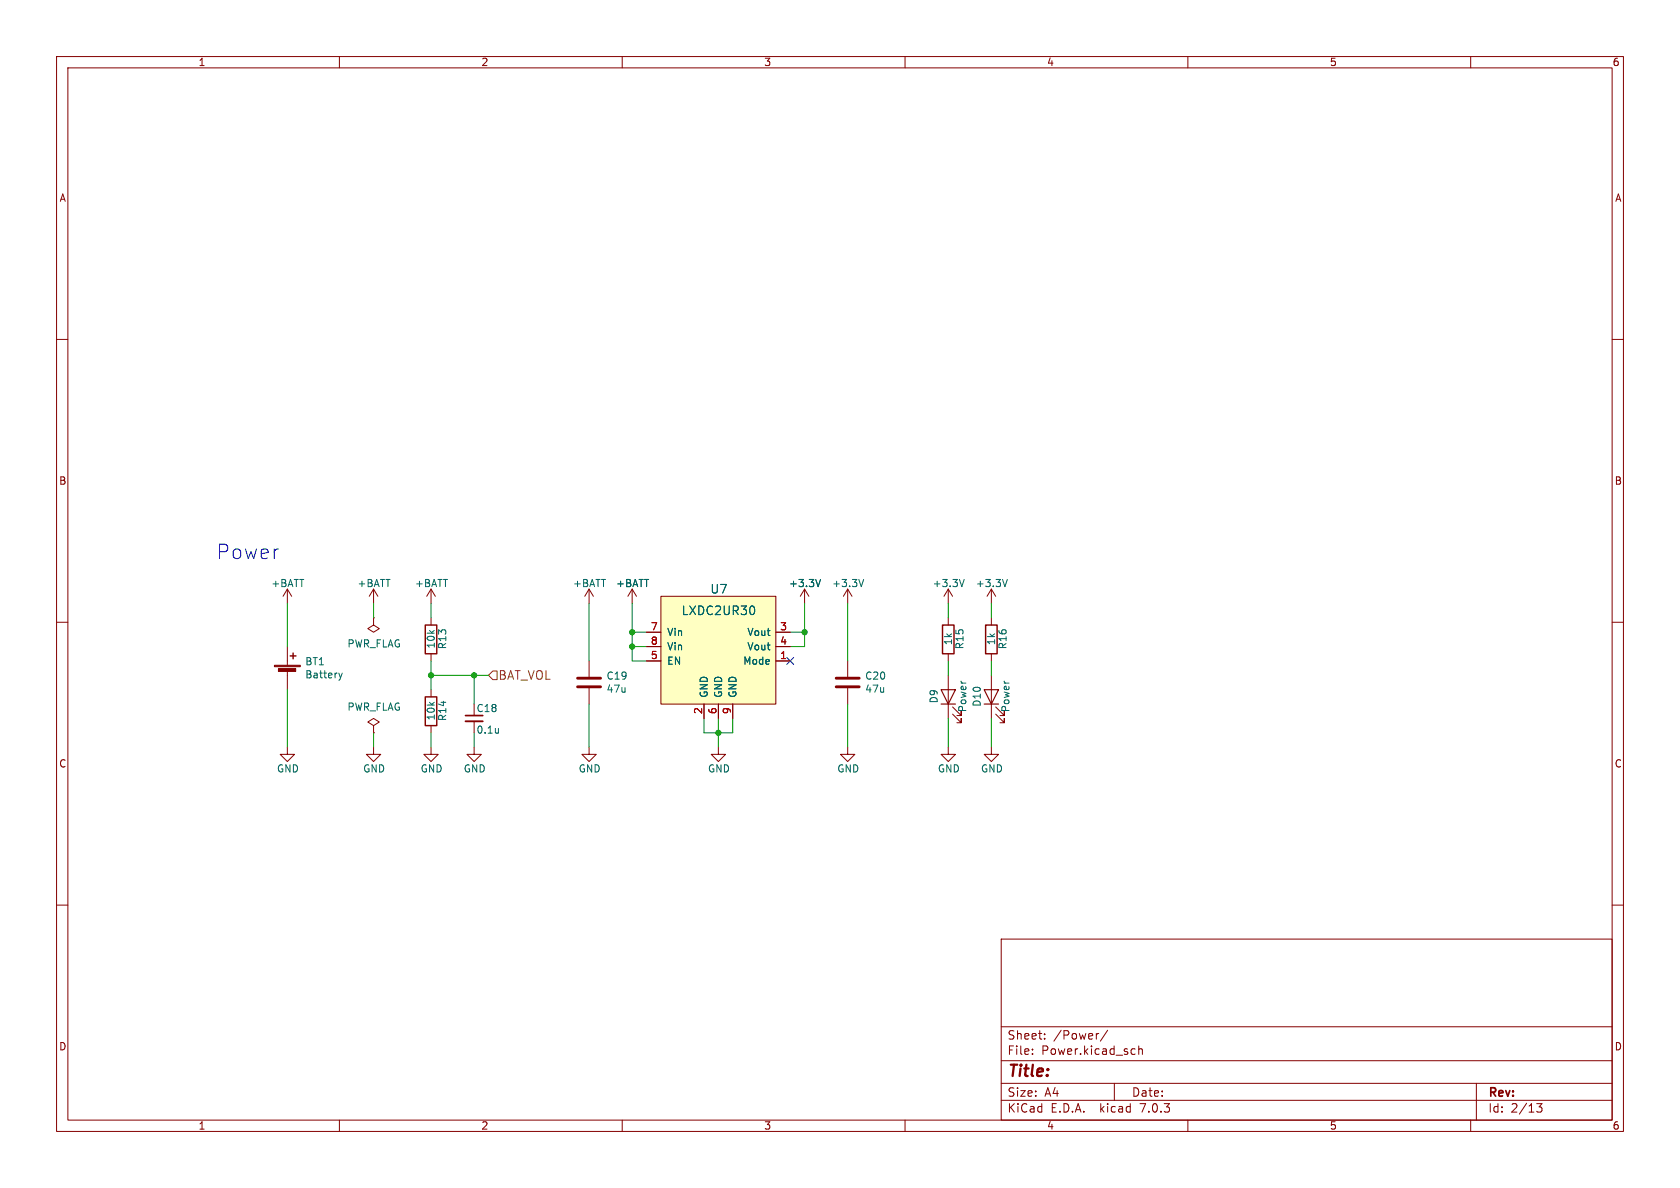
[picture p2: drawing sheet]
<svg xmlns="http://www.w3.org/2000/svg" width="297mm" height="210mm" viewBox="0 0 297 210" stroke-linecap="round" stroke-linejoin="round" font-family="sans-serif">
<g fill="none" stroke="#840000" stroke-width=".18">
<path d="M10 10h277v190h-277zM12 12h273v186h-273zM60 10v2M110 10v2M160 10v2M210 10v2M260 10v2M10 60h2M285 60h2M10 110h2M50.8 104.1v2.6M50.8 114.3v3.3"/>
<path d="M50.8 118.6v3.3M50.8 104.1l-.8 1.3M50.8 104.1l.8 1.3M66 109.2v1.3l1.1 .6-1.1 .7-1-.7 1-.6M66 109.2h.1M66 104.1l-.7 1.3M66 104.1v2.6M66 104.1l.8 1.3M76.2 104.1v2.6M76.2 109.2v1.3M76.2 115.6v1.2M76.2 104.1l-.8 1.3"/>
<path d="M76.2 104.1l.8 1.3M104.1 104.1l-.7 1.3M104.1 104.1v2.6M104.1 116.8v2.8M104.1 104.1l.8 1.3M111.8 104.1l-.8 1.3M111.8 104.1v2.6M111.8 104.1l.7 1.3M114.3 116.8h2.5M114.3 111.8h2.5M114.3 114.3h2.5M116.8 105.4h20.4v19.1h-20.4z"/>
<path d="M137.2 116.8h2.5M137.2 111.8h2.5M137.2 114.3h2.5M142.2 104.1l-.7 1.3M142.2 104.1v2.6M142.2 104.1l.8 1.3M149.9 104.1v2.6M149.9 116.8v2.8M149.9 104.1l-.8 1.3M149.9 104.1l.7 1.3M167.6 104.1v2.6M167.6 109.2v1.3"/>
<path d="M167.6 115.6v1.2M167.6 119.4v7.6M167.6 104.1l-.7 1.3M167.6 104.1l.8 1.3M175.3 104.1v2.6M175.3 109.2v1.3M175.3 115.6v1.2M175.3 119.4v7.6M175.3 104.1l-.8 1.3M175.3 104.1l.7 1.3M285 110h2M50.8 132.1v1.3h1.3l-1.3 1.2-1.3-1.2h1.3"/>
<path d="M66 128.3l1.1-.7-1.1-.6-1 .6 1 .7v1.2M66 129.5h.1M66 132.1v1.3h1.3l-1.3 1.2-1.2-1.2h1.2M76.2 132.1v1.3h1.3l-1.3 1.2-1.3-1.2h1.3M76.2 121.9v1.3M76.2 128.3v1.2M83.8 132.1v1.3h1.3l-1.3 1.2-1.3-1.2h1.3M83.8 127.5v2M104.1 132.1v1.3h1.3l-1.3 1.2-1.2-1.2h1.2M104.1 121.7v2.8M124.5 124.5v2.5M127 132.1v1.3h1.3l-1.3 1.2-1.3-1.2h1.3"/>
<path d="M127 124.5v2.5M129.5 124.5v2.5M149.9 132.1v1.3h1.2l-1.2 1.2-1.3-1.2h1.3M149.9 121.7v2.8M167.6 132.1v1.3h1.3l-1.3 1.2-1.2-1.2h1.2M168.4 126.2l1.5 1.6v-.8v.8h-.7M168.4 125l1.5 1.5v-.8v.8h-.7M175.3 132.1v1.3h1.2l-1.2 1.2-1.3-1.2h1.3M176 126.2l1.5 1.6v-.8v.8h-.7M176 125l1.5 1.5v-.8v.8h-.7M10 160h2M285 160h2"/>
<path d="M177 166h108v32h-108zM60 198v2M110 198v2M160 198v2M177 194.5h108M177 191.5h108M177 187.5h108M177 181.5h108M182.5 186.3v.1M182.5 185.5v.1M184.7 183.6v.1M184.7 182.8v.1"/>
<path d="M194.2 182.7l-.2 .1M195.8 182.1l-1.3 2M197 191.5v3M200.2 185.4l.5 .1M200.7 186.3l-.5 .1M201.3 185.5l.2-.1 .4 .1 .1 .9M201.3 184.9v1.5M210 198v2M260 198v2M261 191.5v6.5M271.7 195.1h.9l-.5 .6 .4 .1v.7l-.2 .1h-.4l-.2-.1"/>
</g>
<path d="M102.1 119.9h4.1M147.8 119.9h4.1M102.1 121.4h4.1M147.8 121.4h4.1" fill="none" stroke="#840000" stroke-width=".51"/>
<g fill="#840000" stroke="#840000" stroke-width=".18">
<path d="M48.5 117.6h4.6v.3h-4.6z"/>
<path d="M49.2 118.2h3.1v.5h-3.1z"/>
</g>
<path d="M51.3 116h1M51.8 115.4v1.1M75.2 110.5h2v5.1h-2zM166.6 110.5h2.1v5.1h-2.1zM174.2 110.5h2.1v5.1h-2.1zM75.2 123.2h2v5.1h-2z" fill="none" stroke="#840000" stroke-width=".25"/>
<path d="M59.9 119l.3 .8M60.2 119.8l-.3 .5M60.5 119l-.3 .8M133.3 107.3l.1 .4-.1 .8M144.2 102.4l.4 1.3 .5-1.3M151.8 102.4l.5 1.3 .4-1.3M169.6 102.4l.4 1.3 .5-1.3M177.2 102.4l.5 1.3 .4-1.3M88.1 128.8v.8M88.1 129.5l-.2 .1M169.9 120.4v.1M177.5 120.4v.1" fill="none" stroke="#006464" stroke-width=".18"/>
<path d="M116.8 105.4h20.4v19.1h-20.4z" fill="#ffffc2" stroke="#ffffc2" stroke-width=".18"/>
<path d="M166.4 121.9h2.5l-1.3 2.6zM166.4 124.5h2.5M174 121.9h2.5l-1.2 2.6zM174 124.5h2.5" fill="none" stroke="#840000" stroke-width=".2"/>
<path d="M82.3 127.5h3" fill="none" stroke="#840000" stroke-width=".33"/>
<path d="M82.3 126.5h3" fill="none" stroke="#840000" stroke-width=".3"/>
<path d="M87.1 118.6h.8v1.5h-.8l-.7-.7z" fill="none" stroke="#725600" stroke-width=".18"/>
<g fill="none" stroke="#009600" stroke-width=".18">
<path d="M50.8 106.7v7.6M66 106.7v2.5M76.2 119.4h10.2M76.2 106.7v2.5M76.2 116.8v5.1M83.8 119.4v5.1M104.1 106.7v10.1M111.8 114.3h2.5M111.8 111.8h2.5M111.8 106.7v10.1h2.5M139.7 111.8h2.5M142.2 106.7v7.6h-2.5"/>
<path d="M149.9 106.7v10.1M167.6 106.7v2.5M167.6 116.8v2.6M175.3 106.7v2.5M175.3 116.8v2.6M50.8 121.9v10.2M66 129.5v2.6M76.2 129.5v2.6M83.8 129.5v2.6M104.1 124.5v7.6M124.5 127v2.5h5v-2.5M127 127v5.1"/>
<path d="M149.9 124.5v7.6M167.6 127v5.1M175.3 127v5.1"/>
</g>
<path d="M139.1 116.2l1.2 1.2M140.3 116.2l-1.2 1.2" fill="none" stroke="#000084" stroke-width=".18"/>
<g fill="#009600" stroke="#009600" stroke-width=".18">
<circle cx="76.2" cy="119.4" r=".46"/>
<circle cx="111.8" cy="114.3" r=".46"/>
<circle cx="83.8" cy="119.4" r=".46"/>
<circle cx="127" cy="129.5" r=".46"/>
<circle cx="111.8" cy="111.8" r=".46"/>
<circle cx="142.2" cy="111.8" r=".46"/>
</g>
<text font-size="3.5" fill="#0000c2" x="38.1" y="99.1">Power</text>
<text font-size="2.8" fill="#840000" x="178" y="190.8">Title:</text>
<g font-size="2.1" fill="#006464">
<text x="125.4" y="105.1">U7</text>
<text x="120.4" y="108.9">LXDC2UR30</text>
</g>
<text font-size="2.1" fill="#725600" x="88" y="120.3">BAT_VOL</text>
<g font-size="2.1" fill="#840000">
<text x="178" y="183.9">Sheet:</text>
<text x="186.2" y="183.9">/Power/</text>
<text x="178" y="186.6">File:</text>
<text x="184" y="186.6">Power.kicad_sch</text>
<text x="178" y="196.8">KiCad</text>
<text x="178" y="194">Size:</text>
<text x="184.6" y="194">A4</text>
<text x="185.7" y="196.8">E.D.A.</text>
<text x="194.4" y="196.8">kicad</text>
<text x="200" y="194">Date:</text>
<text x="201.5" y="196.8">7.0.3</text>
<text x="263" y="194.2">Rev:</text>
<text x="263" y="196.8">Id:</text>
<text x="267" y="196.8">2/13</text>
</g>
<g font-size="1.8" fill="#840000">
<text x="35" y="11.8">1</text>
<text x="85" y="11.8">2</text>
<text x="135" y="11.8">3</text>
<text x="185" y="11.8">4</text>
<text x="235" y="11.8">5</text>
<text x="285" y="11.8">6</text>
<text x="10.4" y="35.8">A</text>
<text x="285.4" y="35.8">A</text>
<text x="10.3" y="85.8">B</text>
<text x="285.3" y="85.8">B</text>
<text x="10.3" y="135.8">C</text>
<text x="285.3" y="135.8">C</text>
<text x="10.3" y="185.8">D</text>
<text x="285.3" y="185.8">D</text>
<text x="35" y="199.8">1</text>
<text x="85" y="199.8">2</text>
<text x="135" y="199.8">3</text>
<text x="185" y="199.8">4</text>
<text x="235" y="199.8">5</text>
<text x="285" y="199.8">6</text>
</g>
<g font-size="1.8" fill="#006464">
<text x="47.8" y="103.9">+BATT</text>
<text x="63" y="103.9">+BATT</text>
<text x="73.2" y="103.9">+BATT</text>
<text x="101.1" y="103.9">+BATT</text>
<text x="108.8" y="103.9">+BATT</text>
<text x="139.3" y="103.9">+3.3V</text>
<text x="147" y="103.9">+3.3V</text>
<text x="164.7" y="103.9">+3.3V</text>
<text x="172.4" y="103.9">+3.3V</text>
<text x="117.9" y="112.6">Vin</text>
<text x="131.9" y="112.6">Vout</text>
<text x="53.8" y="117.8">BT1</text>
<text x="61.3" y="114.6">PWR_FLAG</text>
<text x="77" y="114.8" transform="rotate(-90 77 114.8)">10k</text>
<text x="79.1" y="114.9" transform="rotate(-90 79.1 114.9)">R13</text>
<text x="117.9" y="117.7">EN</text>
<text x="117.9" y="115.1">Vin</text>
<text x="131.2" y="117.7">Mode</text>
<text x="131.9" y="115.1">Vout</text>
<text x="168.5" y="114.2" transform="rotate(-90 168.5 114.2)">1k</text>
<text x="170.5" y="114.9" transform="rotate(-90 170.5 114.9)">R15</text>
<text x="176.1" y="114.2" transform="rotate(-90 176.1 114.2)">1k</text>
<text x="178.1" y="114.9" transform="rotate(-90 178.1 114.9)">R16</text>
<text x="53.8" y="120.1">Battery</text>
<text x="61.3" y="125.8">PWR_FLAG</text>
<text x="107.1" y="120.3">C19</text>
<text x="107.1" y="122.6">47u</text>
<text x="125.3" y="123.4" transform="rotate(-90 125.3 123.4)">GND</text>
<text x="127.8" y="123.4" transform="rotate(-90 127.8 123.4)">GND</text>
<text x="130.4" y="123.4" transform="rotate(-90 130.4 123.4)">GND</text>
<text x="152.8" y="120.3">C20</text>
<text x="152.8" y="122.6">47u</text>
<text x="165.9" y="124.5" transform="rotate(-90 165.9 124.5)">D9</text>
<text x="173.5" y="125.1" transform="rotate(-90 173.5 125.1)">D10</text>
<text x="77" y="127.5" transform="rotate(-90 77 127.5)">10k</text>
<text x="79.1" y="127.6" transform="rotate(-90 79.1 127.6)">R14</text>
<text x="84.1" y="126">C18</text>
<text x="84.1" y="129.9">0.1u</text>
<text x="171" y="126.1" transform="rotate(-90 171 126.1)">Power</text>
<text x="178.6" y="126.1" transform="rotate(-90 178.6 126.1)">Power</text>
<text x="48.8" y="136.7">GND</text>
<text x="64" y="136.7">GND</text>
<text x="74.2" y="136.7">GND</text>
<text x="81.8" y="136.7">GND</text>
<text x="102.1" y="136.7">GND</text>
<text x="125" y="136.7">GND</text>
<text x="147.9" y="136.7">GND</text>
<text x="165.6" y="136.7">GND</text>
<text x="173.3" y="136.7">GND</text>
</g>
<g font-size="1.8" fill="#a90000">
<text x="114.9" y="111.5">7</text>
<text x="137.8" y="111.5">3</text>
<text x="114.9" y="116.6">5</text>
<text x="114.9" y="114">8</text>
<text x="137.8" y="116.6">1</text>
<text x="137.8" y="114">4</text>
<text x="124.2" y="126.4" transform="rotate(-90 124.2 126.4)">2</text>
<text x="126.7" y="126.4" transform="rotate(-90 126.7 126.4)">6</text>
<text x="129.3" y="126.4" transform="rotate(-90 129.3 126.4)">9</text>
</g>
</svg>
